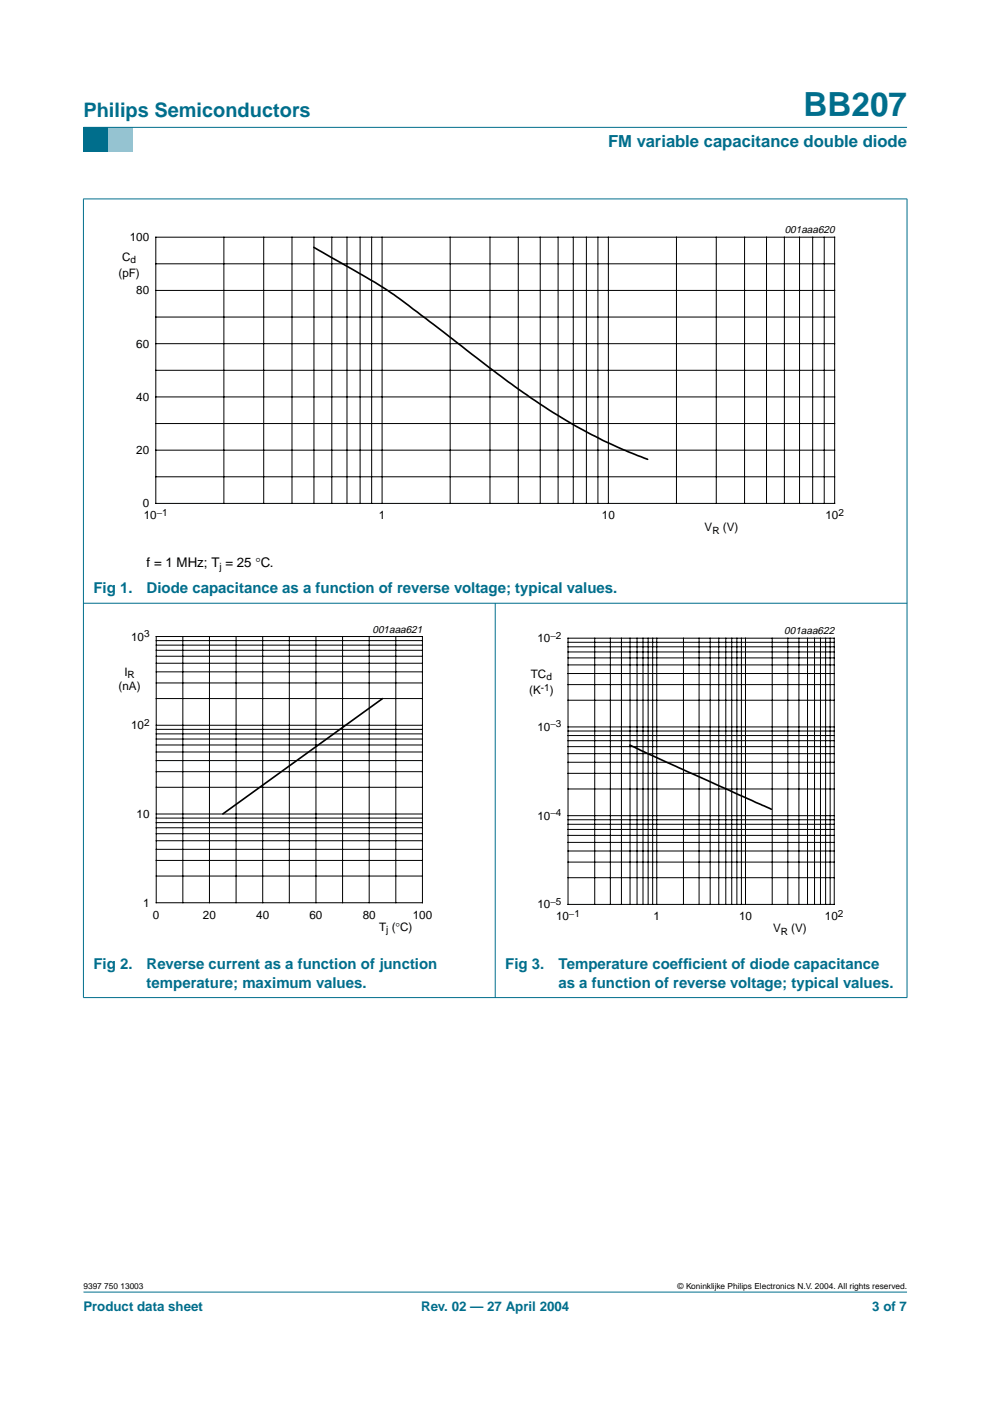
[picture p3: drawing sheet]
<svg xmlns="http://www.w3.org/2000/svg" width="210mm" height="297mm" viewBox="0 0 210 297" stroke-linecap="round" stroke-linejoin="round" font-family="sans-serif">
<path d="M17.7 273.9h174.6z" fill="#006e8c" stroke="#006e8c" stroke-width=".21"/>
<path d="M17.7 27h5.3v5.3h-5.3z" fill-rule="evenodd" fill="#006e8c"/>
<path d="M23 27h5.3v5.3h-5.3z" fill-rule="evenodd" fill="#96c4d6"/>
<g fill="#006e8c" stroke="#006e8c" stroke-width=".21">
<path d="M17.7 27h174.6z"/>
<path d="M17.7 42.2v169.3z"/>
<path d="M105 127.9v83.7z"/>
<path d="M192.3 42.2v169.3z"/>
<path d="M17.6 42.2h174.8z"/>
<path d="M17.6 127.9h174.8z"/>
<path d="M17.6 211.5h174.8z"/>
</g>
<path d="M20.3 47.5h169.4v66.3h-169.4zM20.4 132.1h81.9v66.4h-81.9zM107.7 132.5h81.9v66.3h-81.9z" fill="none" stroke="#fff" stroke-width=".21"/>
<g fill="none" stroke="#000" stroke-width=".21">
<path d="M33 50.3h144v56.4h-144zM33 55.9h144M47.5 50.3v56.4M55.9 50.3v56.4M61.9 50.3v56.4M66.6 50.3v56.4M70.4 50.3v56.4M73.6 50.3v56.4M76.4 50.3v56.4M78.8 50.3v56.4M81 50.3v56.4M95.4 50.3v56.4"/>
<path d="M103.9 50.3v56.4M109.9 50.3v56.4M114.5 50.3v56.4M118.3 50.3v56.4M121.5 50.3v56.4M124.3 50.3v56.4M126.8 50.3v56.4M129 50.3v56.4M143.4 50.3v56.4M151.9 50.3v56.4M157.9 50.3v56.4M162.5 50.3v56.4"/>
<path d="M166.3 50.3v56.4M169.5 50.3v56.4M172.3 50.3v56.4M174.8 50.3v56.4M33 67.2h144M33 78.5h144M33 61.6h144M33 72.9h144M33 89.8h144M33 84.2h144M33 95.4h144M33 101.1h144"/>
<path d="M33.1 135h56.5v56.4h-56.5zM33.1 139.1h56.5M33.1 137.9h56.5M33.1 136.8h56.5M33.1 135.8h56.5M38.8 135v56.4M44.4 135v56.4M50.1 135v56.4M55.7 135v56.4M61.3 135v56.4M67 135v56.4M72.6 135v56.4"/>
<path d="M78.3 135v56.4M83.9 135v56.4M120.4 135.3h56.5v56.5h-56.5zM120.4 139.5h56.5M120.4 138.2h56.5M120.4 137.1h56.5M120.4 136.2h56.5M126.1 135.3v56.5M129.4 135.3v56.5M131.8 135.3v56.5M133.6 135.3v56.5M135.1 135.3v56.5"/>
<path d="M136.3 135.3v56.5M137.4 135.3v56.5M138.4 135.3v56.5M139.2 135.3v56.5M144.9 135.3v56.5M148.2 135.3v56.5M150.6 135.3v56.5M152.4 135.3v56.5M153.9 135.3v56.5M155.1 135.3v56.5M156.2 135.3v56.5M157.2 135.3v56.5"/>
<path d="M158.1 135.3v56.5M163.7 135.3v56.5M167 135.3v56.5M169.4 135.3v56.5M171.2 135.3v56.5M172.7 135.3v56.5M174 135.3v56.5M175.1 135.3v56.5M176 135.3v56.5M33.1 159.4h56.5M33.1 158h56.5M33.1 156.7h56.5"/>
<path d="M33.1 155.6h56.5M33.1 154.6h56.5M33.1 153.8h56.5M33.1 148.1h56.5M33.1 144.8h56.5M33.1 142.4h56.5M33.1 140.6h56.5M120.4 159.8h56.5M120.4 158.3h56.5M120.4 157h56.5M120.4 156h56.5M120.4 155h56.5"/>
<path d="M120.4 154.1h56.5M120.4 148.5h56.5M120.4 145.2h56.5M120.4 142.8h56.5M120.4 141h56.5M33.1 178.3h56.5M33.1 176.8h56.5M33.1 175.5h56.5M33.1 174.4h56.5M33.1 173.5h56.5M33.1 172.6h56.5M33.1 166.9h56.5"/>
<path d="M33.1 163.6h56.5M33.1 161.3h56.5M120.4 178.6h56.5M120.4 177.1h56.5M120.4 175.9h56.5M120.4 174.8h56.5M120.4 173.8h56.5M120.4 172.9h56.5M120.4 167.3h56.5M120.4 164h56.5M120.4 161.6h56.5M33.1 185.7h56.5"/>
<path d="M33.1 182.4h56.5M33.1 180.1h56.5M120.4 186.1h56.5M120.4 182.8h56.5M120.4 180.4h56.5"/>
</g>
<path d="M66.5 52.4a266 266 0 0 1 17 10.1l17.5 13.4a144.3 144.3 0 0 0 29.9 18.9l6.4 2.6M81.1 148.1l-33.9 24.5M133.5 158l30 13.6" fill="none" stroke="#000" stroke-width=".35"/>
<text font-size="7.1" fill="#006e8c" x="170.4" y="24.7">BB207</text>
<text font-size="4.2" fill="#006e8c" x="17.7" y="24.9">Philips Semiconductors</text>
<text font-size="3.5" fill="#006e8c" x="128.9" y="31.1">FM variable capacitance double diode</text>
<g font-size="3.2" fill="#006e8c">
<text x="19.8" y="125.8">Fig 1.</text>
<text x="31.1" y="125.8">Diode capacitance as a function of reverse voltage; typical values.</text>
<text x="19.8" y="205.5">Fig 2.</text>
<text x="31.1" y="209.4">temperature; maximum values.</text>
<text x="31.1" y="205.5">Reverse current as a function of junction</text>
<text x="107.1" y="205.5">Fig 3.</text>
<text x="118.4" y="209.4">as a function of reverse voltage; typical values.</text>
<text x="118.4" y="205.5">Temperature coeff</text>
<text x="144.9" y="205.5">icient of diode capacitance</text>
</g>
<text font-size="2.8" x="31.1" y="120.3">f = 1 MHz; T = 25 °C.</text>
<g font-size="2.8" fill="#006e8c">
<text x="17.7" y="278">Product data sheet</text>
<text x="89.3" y="278">Rev. 02 — 27 April 2004</text>
<text x="184.9" y="278">3 of 7</text>
</g>
<g font-size="2.5">
<text x="27.5" y="51.1">100</text>
<text x="25.1" y="58.8">(pF)</text>
<text x="25.9" y="55.3">C</text>
<text x="28.9" y="62.4">80</text>
<text x="28.9" y="73.7">60</text>
<text x="28.9" y="85">40</text>
<text x="28.9" y="96.3">20</text>
<text x="30.3" y="107.6">0</text>
<text x="30.5" y="110.1">10</text>
<text x="80.3" y="110.1">1</text>
<text x="127.6" y="110.1">10</text>
<text x="149.4" y="112.7">V</text>
<text x="153.3" y="112.7">(V)</text>
<text x="175" y="110.1">10</text>
<text x="27.8" y="135.8">10</text>
<text x="113.9" y="136.2">10</text>
<text x="26.4" y="143.3">I</text>
<text x="112.6" y="143.7">TC</text>
<text x="25.1" y="146.3">(nA)</text>
<text x="112.2" y="147.2">(K</text>
<text x="116.6" y="147.2">)</text>
<text x="27.8" y="154.6">10</text>
<text x="113.9" y="155">10</text>
<text x="29" y="173.4">10</text>
<text x="113.9" y="173.8">10</text>
<text x="30.3" y="192.2">1</text>
<text x="32.4" y="194.8">0</text>
<text x="43" y="194.8">20</text>
<text x="54.3" y="194.8">40</text>
<text x="65.6" y="194.8">60</text>
<text x="76.9" y="194.8">80</text>
<text x="80.4" y="197.3">T (°C)</text>
<text x="87.5" y="194.8">100</text>
<text x="113.9" y="192.6">10</text>
<text x="117.9" y="195.1">10</text>
<text x="138.6" y="195.1">1</text>
<text x="156.7" y="195.1">10</text>
<text x="163.9" y="197.7">V</text>
<text x="167.8" y="197.7">(V)</text>
<text x="174.9" y="195.1">10</text>
</g>
<g font-size="2.2">
<text x="166.4" y="49.4">001aaa620</text>
<text x="79" y="134.1">001aaa621</text>
<text x="166.3" y="134.5">001aaa622</text>
</g>
<g font-size="2.1">
<text x="27.7" y="55.8">d</text>
<text x="33.2" y="109.4">−1</text>
<text x="151" y="113.2">R</text>
<text x="177.8" y="109.4">2</text>
<text x="46.5" y="120.8">j</text>
<text x="30.5" y="135.1">3</text>
<text x="116.7" y="135.4">−2</text>
<text x="27.1" y="143.8">R</text>
<text x="114.7" y="146.5">-1</text>
<text x="115.8" y="144.2">d</text>
<text x="30.5" y="153.9">2</text>
<text x="116.7" y="154.2">−3</text>
<text x="116.7" y="173">−4</text>
<text x="116.7" y="191.9">−5</text>
<text x="81.9" y="197.8">j</text>
<text x="120.6" y="194.4">−1</text>
<text x="177.7" y="194.4">2</text>
<text x="165.5" y="198.2">R</text>
</g>
<g font-size="1.8">
<text x="17.7" y="273.4">9397 750 13003</text>
<text x="143.7" y="273.4">© Koninklijke Philips Electronics N.V. 2004. All rights reserved.</text>
</g>
</svg>
